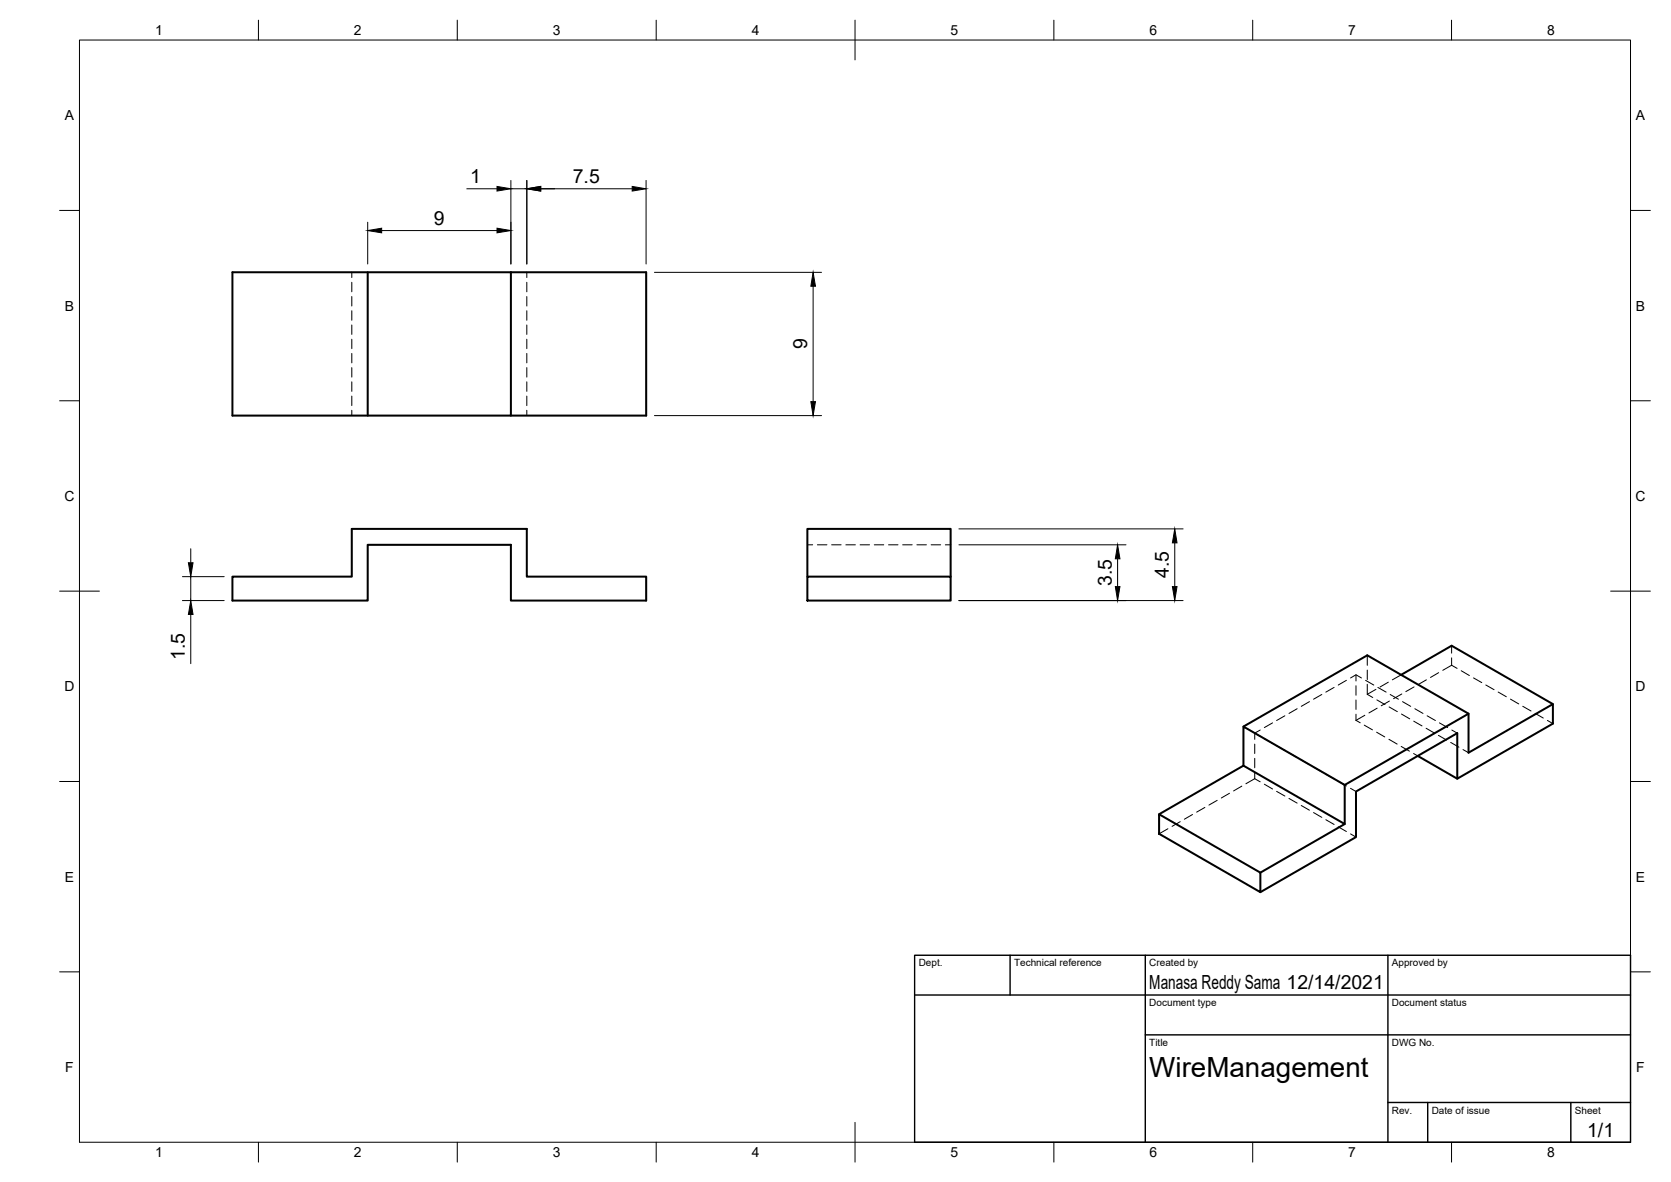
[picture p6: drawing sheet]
<svg xmlns="http://www.w3.org/2000/svg" width="420mm" height="297mm" viewBox="0 0 420 297" stroke-linecap="round" stroke-linejoin="round" font-family="sans-serif">
<!-- layer: Visible -->
<g fill="none" stroke="#000" stroke-width=".51">
<path d="M58.4 68.4h70.1v36h-70.1zM92.5 68.4v36M128.5 68.4h34v36h-34M58.4 144.9h30.1v-12h44v12h30v6h-34v-14h-36v14h-34.1zM203 144.9h36v6h-36zM203 144.9v-12h36v12M352.3 169.6l12.7-7.3 25.5 14.6v4.9l-24.1 13.9v-11.5l-25.4 14.7v11.5l-24.1 13.8M369.3 179.4l-31.2 17.9M390.5 176.9l-21.2 12.3v-9.8l-25.5-14.7-31.1 17.9M312.7 192.4l25.4 14.7-21.2 12.2M312.7 192.4v-9.8l25.4 14.7v9.8M312.7 192.4l-21.3 12.2"/>
<path d="M356.5 190l9.9 5.7M291.4 204.6l25.5 14.7v4.9l-25.5-14.7z"/>
</g>
<!-- layer: Hidden -->
<g fill="none" stroke="#000" stroke-width=".25">
<path d="M88.5 68.4v1.4M88.5 70.9v2.4M88.5 74.5v2.4M88.5 78.1v2.4M132.5 68.4v1.4M132.5 70.9v2.4M132.5 74.5v2.4M132.5 78.1v2.4M88.5 81.7v2.3M88.5 85.2v2.4M88.5 88.8v2.4M88.5 92.4v2.4"/>
<path d="M88.5 96v2.3M88.5 99.5v2.4M132.5 81.7v2.3M132.5 85.2v2.4M132.5 88.8v2.4M132.5 92.4v2.4M132.5 96v2.3M132.5 99.5v2.4M88.5 103.1v1.3M132.5 103.1v1.3M203 136.9h1.3M205.5 136.9h2.4"/>
<path d="M209.1 136.9h2.4M212.7 136.9h2.4M216.3 136.9h2.3M219.8 136.9h2.4M223.4 136.9h2.4M227 136.9h2.4M230.5 136.9h2.4M234.1 136.9h2.4M237.7 136.9h1.3M323.1 179.9l-2.1 1.2M326.2 178.1l-2.1 1.2M329.2 176.3l-2 1.2"/>
<path d="M332.4 174.5l-2.1 1.2M335.4 172.7l-2 1.2M338.5 171l-2 1.2M339.6 170.4l1.4-.8 1.3 .8M341 169.6v1.5M341 172.3v2.4M341 175.9v2.4M341 179.5v1.5M343.2 179.8l-2.2 1.2M343.4 171l2 1.2M343.8 174.5l1.4 .8M343.8 164.7v2.5"/>
<path d="M343.8 168.4v2.4M343.8 172v2.5M346 173.2l-2.2 1.3M346.2 175.9l2.1 1.2M346.3 178l-2.1 1.2M346.5 172.7l2 1.2M349.1 171.4l-2.1 1.2M349.3 177.7l2 1.1M349.4 176.2l-2.1 1.2M349.5 174.5l2.1 1.2M352.3 169.6l-2.2 1.2M352.4 179.4l2.1 1.2"/>
<path d="M352.5 174.4l-2.1 1.2M352.7 176.3l2 1.2M355.6 172.6l-2.1 1.2M355.7 178.1l2.1 1.2M358.6 170.8l-2 1.2M358.8 179.9l2.1 1.2M361.7 169l-2 1.3M365 162.3v1.8M365 165.3v1.9M365 167.2l1.4 .8M365 167.2l-2.2 1.3M367.4 168.6l2.1 1.2"/>
<path d="M370.5 170.4l2.1 1.1M373.6 172.1l2.1 1.2M376.7 173.9l2.1 1.2M379.8 175.7l2.1 1.2M382.9 177.5l2.1 1.2M386 179.3l2 1.2M309.1 199.4l-2 1.1M312.3 197.6l-2.1 1.2M315.5 184.2v1.6M315.5 187v2.4M315.5 190.6v2.3M315.5 194.1v1.6"/>
<path d="M315.5 184.2l1.4 .8M315.5 195.7l1.4 .8M315.5 195.7l-2.2 1.3M316.9 183.5l-1.4 .7M317.9 185.6l2.1 1.2M317.9 197.1l2.1 1.2M320 181.7l-2.1 1.1M321 187.4l2.1 1.2M321 198.9l2.1 1.2M324.1 189.2l2.1 1.2M327.2 191l2 1.2M330.3 192.8l2.1 1.2"/>
<path d="M333.4 194.5l2 1.2M336.5 196.3l2 1.2M339.6 198.1l1.4 .8M341 181l1 .6M343 182.2l2.1 1.2M346.1 184l2.1 1.2M349.2 185.8l2.1 1.2M352.3 187.6l2.1 1.2M355.4 189.4l1.1 .6M355.5 181.2l2 1.2M358.6 183l2 1.2M361.7 184.8l2 1.2"/>
<path d="M361.9 181.7l2.1 1.1M364.8 186.6l2 1.2M365 183.5l1.4 .7M367.9 188.4l1.4 .8M389.1 181l1.4 .8M293.7 208.3l-2.3 1.2M296.8 206.5l-2.1 1.2M299.8 204.7l-2 1.2M303 202.9l-2.1 1.2M306 201.1l-2 1.2M324.1 200.6l2.1 1.2M327.2 202.4l2 1.2"/>
<path d="M330.3 204.2l2.1 1.2M333.4 206l2 1.2M336.5 207.8l2 1.2M339.6 209.6l1.4 .8"/>
</g>
<!-- layer: Border -->
<g fill="none" stroke="#000" stroke-width=".25">
<path d="M20 10.1h390v276.9h-390zM65 5.1v5M115 5.1v5M165 5.1v5M215 5.1v10M265 5.1v5M315 5.1v5M365 5.1v5M15 52.9h5M410 52.9h5M15 100.7h5M410 100.7h5"/>
<path d="M15 148.6h10M405 148.6h10M15 196.4h5M410 196.4h5M15 244.2h5M410 244.2h5M65 287v5M115 287v5M165 287v5M215 282.1v9.9M265 287v5M315 287v5"/>
<path d="M365 287v5"/>
</g>
<!-- layer: TitleBlock -->
<path d="M230 240.1h180v46.9h-180zM230 250h180M254 240.1v9.9M288 240.1v46.9M349 240.1v46.9M288 260.1h122M349 277.1h61M359 277.1v9.9M395 277.1v9.9" fill="none" stroke="#000" stroke-width=".36"/>
<!-- layer: Dimensions -->
<g fill="none" stroke="#000" stroke-width=".25">
<path d="M92.5 55.8v10.5M96 57.9h29M117.4 47.4h7.6M128.5 45.3v21M128.5 47.4h4M132.5 45.3v21M136 47.4h23M162.5 45.3v21M164.5 68.4h42.1M204.4 71.9v29M164.5 104.4h42.1M48 137.9v3.5"/>
<path d="M241.1 132.9h56.4M241.1 136.9h42M295.4 136.4v11M45.9 144.9h10.5M45.9 150.9h10.5M48 144.9v6M48 154.4v12.4M241.1 150.9h56.4M281 140.4v7"/>
</g>
<g fill="#000" stroke="#000" stroke-width=".25">
<path d="M92.5 57.9l3.5-.6v1.2zM125 57.3l3.5 .6-3.5 .6zM125 46.8l3.5 .6-3.5 .6zM132.5 47.4l3.5-.6v1.2zM159 46.8l3.5 .6-3.5 .6zM204.4 68.4l.6 3.5h-1.1zM203.9 100.9h1.1l-.6 3.5zM295.4 132.9l.6 3.5h-1.2zM47.4 141.4h1.1l-.5 3.5zM48 150.9l.5 3.5h-1.1zM280.4 147.4h1.2l-.6 3.5zM281 136.9l.6 3.5h-1.2z"/>
<path d="M294.8 147.4h1.2l-.6 3.5z"/>
</g>
<text font-size="7" x="289" y="270.6">WireManagement</text>
<g font-size="4.9">
<text x="118.2" y="46">1</text>
<text x="144" y="46">7.5</text>
<text x="109.1" y="56.5">9</text>
<text x="203" y="87.8" transform="rotate(-90 203 87.8)">9</text>
<text x="279.5" y="147.3" transform="rotate(-90 279.5 147.3)">3.5</text>
<text x="293.9" y="145.3" transform="rotate(-90 293.9 145.3)">4.5</text>
<text x="46.5" y="165.9" transform="rotate(-90 46.5 165.9)">1.5</text>
<text x="289" y="248.5">Manasa Reddy Sama 12/14/2021</text>
<text x="399.1" y="285.7">1/1</text>
</g>
<g font-size="3.5">
<text x="39" y="8.8">1</text>
<text x="89" y="8.8">2</text>
<text x="139" y="8.8">3</text>
<text x="189" y="8.8">4</text>
<text x="239" y="8.8">5</text>
<text x="289" y="8.8">6</text>
<text x="339" y="8.8">7</text>
<text x="389" y="8.8">8</text>
<text x="16.3" y="30.2">A</text>
<text x="411.3" y="30.2">A</text>
<text x="16.3" y="78">B</text>
<text x="411.3" y="78">B</text>
<text x="16.2" y="125.9">C</text>
<text x="411.2" y="125.9">C</text>
<text x="16.2" y="173.7">D</text>
<text x="411.2" y="173.7">D</text>
<text x="16.3" y="221.6">E</text>
<text x="411.3" y="221.6">E</text>
<text x="16.4" y="269.4">F</text>
<text x="411.4" y="269.4">F</text>
<text x="39" y="290.8">1</text>
<text x="89" y="290.8">2</text>
<text x="139" y="290.8">3</text>
<text x="189" y="290.8">4</text>
<text x="239" y="290.8">5</text>
<text x="289" y="290.8">6</text>
<text x="339" y="290.8">7</text>
<text x="389" y="290.8">8</text>
</g>
<g font-size="2.5">
<text x="231" y="242.9">Dept.</text>
<text x="255" y="242.9">Technical reference</text>
<text x="289" y="242.9">Created by</text>
<text x="350" y="242.9">Approved by</text>
<text x="289" y="252.8">Document type</text>
<text x="350" y="252.8">Document status</text>
<text x="289" y="262.9">Title</text>
<text x="350" y="262.9">DWG No.</text>
<text x="350" y="279.9">Rev.</text>
<text x="360" y="279.9">Date of issue</text>
<text x="396" y="279.9">Sheet</text>
</g>
</svg>
